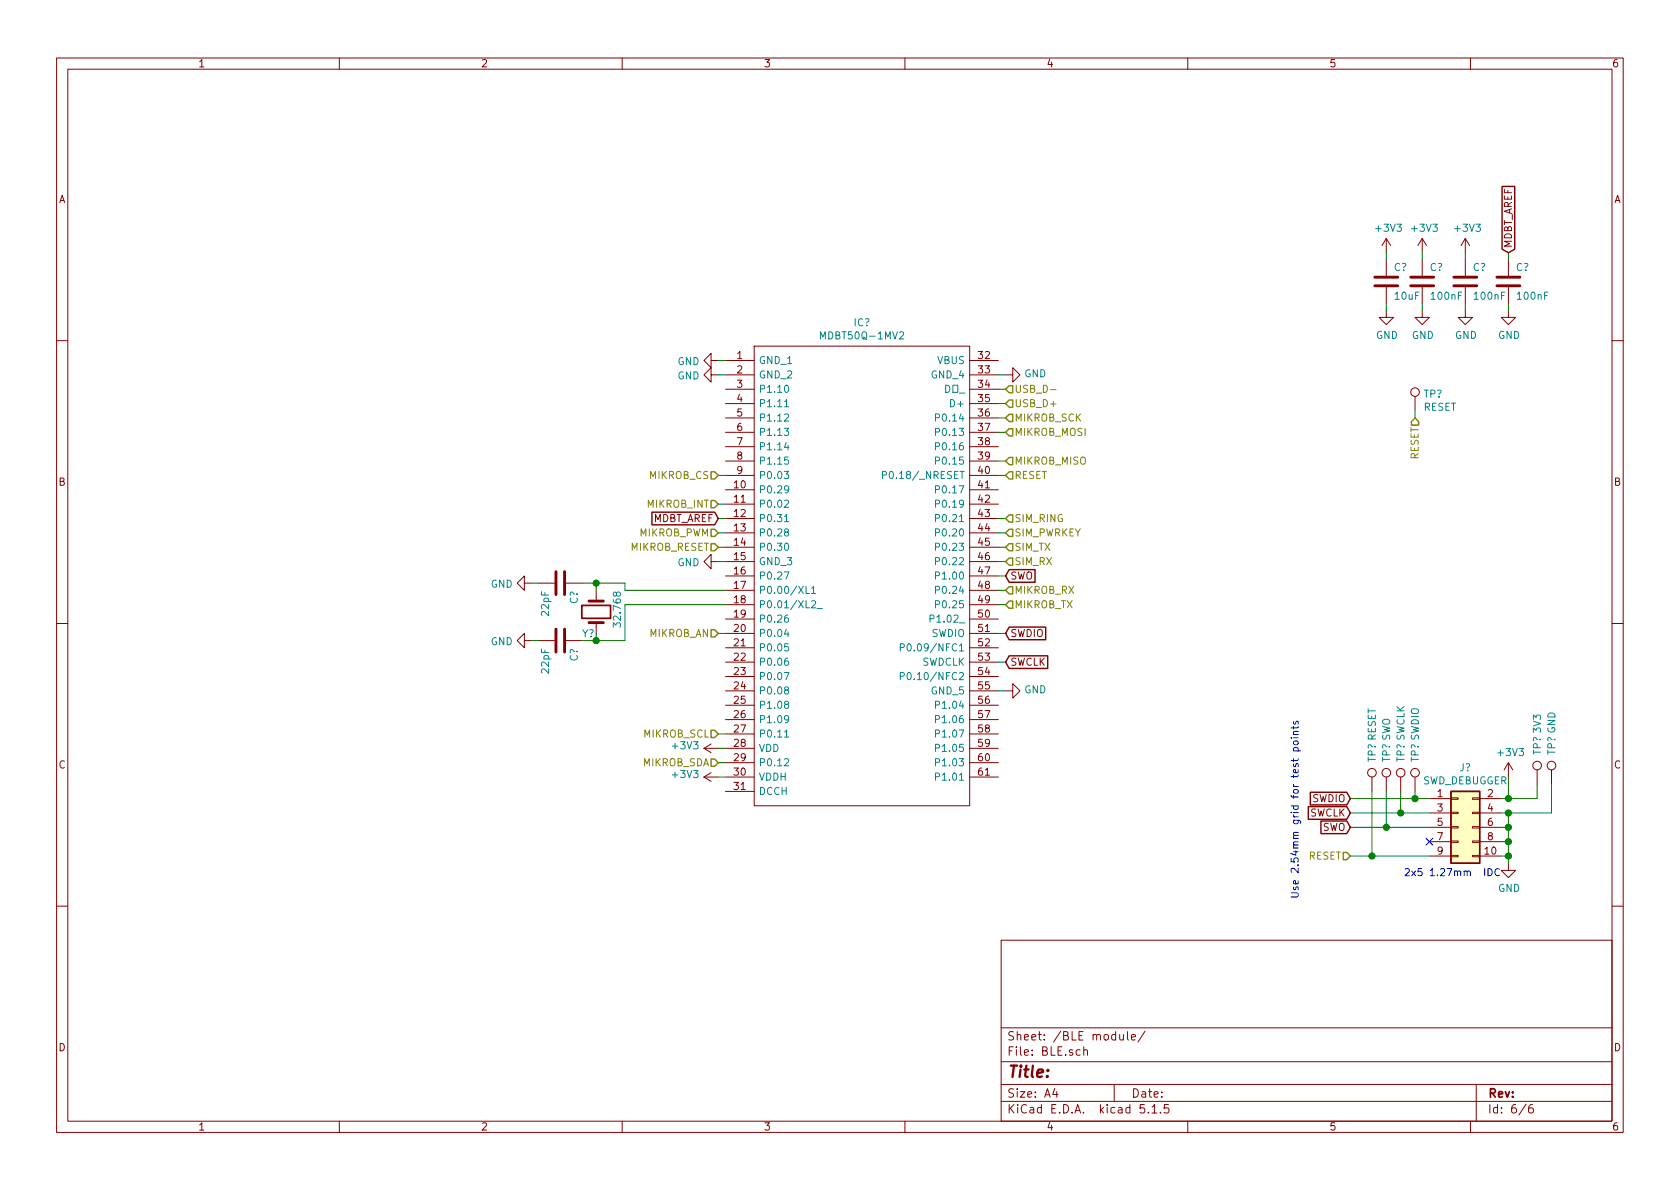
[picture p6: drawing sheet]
EESchema Schematic File Version 4
EELAYER 30 0
EELAYER END
$Descr A4 11693 8268
encoding utf-8
Sheet 6 6
Title ""
Date ""
Rev ""
Comp ""
Comment1 ""
Comment2 ""
Comment3 ""
Comment4 ""
$EndDescr
$Comp
L MDBT50Q-1MV2:MDBT50Q-1MV2 IC?
U 1 1
P 5050 2500
F 0 "IC?" H 6000 2765 50  0000 C CNN
F 1 "MDBT50Q-1MV2" H 6000 2674 50  0000 C CNN
F 2 "MDBT50Q-1MV2:MDBT50Q1MV2" H 6800 2600 50  0001 L CNN
F 3 "https://www.raytac.com/download/index.php?index_id=43" H 6800 2500 50  0001 L CNN
	1    5050 2500
	1    0    0    -1  
$EndComp
$Comp
L power:GND #PWR?
U 1 1
P 5000 2500
F 0 "#PWR?" H 5000 2250 50  0001 C CNN
F 1 "GND" V 5005 2372 50  0000 R CNN
F 2 "" H 5000 2500 50  0001 C CNN
F 3 "" H 5000 2500 50  0001 C CNN
	1    5000 2500
	0    1    1    0   
$EndComp
$Comp
L power:GND #PWR?
U 1 1
P 5000 2600
F 0 "#PWR?" H 5000 2350 50  0001 C CNN
F 1 "GND" V 5005 2472 50  0000 R CNN
F 2 "" H 5000 2600 50  0001 C CNN
F 3 "" H 5000 2600 50  0001 C CNN
	1    5000 2600
	0    1    1    0   
$EndComp
$Comp
L power:GND #PWR?
U 1 1
P 7000 4800
F 0 "#PWR?" H 7000 4550 50  0001 C CNN
F 1 "GND" V 7005 4672 50  0000 R CNN
F 2 "" H 7000 4800 50  0001 C CNN
F 3 "" H 7000 4800 50  0001 C CNN
	1    7000 4800
	0    -1   -1   0   
$EndComp
$Comp
L power:GND #PWR?
U 1 1
P 5000 3900
F 0 "#PWR?" H 5000 3650 50  0001 C CNN
F 1 "GND" V 5005 3772 50  0000 R CNN
F 2 "" H 5000 3900 50  0001 C CNN
F 3 "" H 5000 3900 50  0001 C CNN
	1    5000 3900
	0    1    1    0   
$EndComp
$Comp
L power:GND #PWR?
U 1 1
P 7000 2600
F 0 "#PWR?" H 7000 2350 50  0001 C CNN
F 1 "GND" V 7005 2472 50  0000 R CNN
F 2 "" H 7000 2600 50  0001 C CNN
F 3 "" H 7000 2600 50  0001 C CNN
	1    7000 2600
	0    -1   -1   0   
$EndComp
Wire Wire Line
	5000 2500 5050 2500
Wire Wire Line
	5000 2600 5050 2600
Wire Wire Line
	5000 3900 5050 3900
Wire Wire Line
	7000 4800 6950 4800
Wire Wire Line
	7000 2600 6950 2600
Text HLabel 7000 2700 2    50   Input ~ 0
USB_D-
Text HLabel 7000 2800 2    50   Input ~ 0
USB_D+
Wire Wire Line
	7000 2700 6950 2700
Wire Wire Line
	6950 2800 7000 2800
Text HLabel 5000 5100 0    50   Input ~ 0
MIKROB_SCL
Text HLabel 5000 5300 0    50   Input ~ 0
MIKROB_SDA
Text HLabel 7000 2900 2    50   Input ~ 0
MIKROB_SCK
Text HLabel 7000 3000 2    50   Input ~ 0
MIKROB_MOSI
Text HLabel 7000 3200 2    50   Input ~ 0
MIKROB_MISO
Text HLabel 7000 3300 2    50   Input ~ 0
RESET
Text HLabel 5000 4400 0    50   Input ~ 0
MIKROB_AN
Wire Wire Line
	5000 4400 5050 4400
Wire Wire Line
	5000 5100 5050 5100
Wire Wire Line
	5000 5300 5050 5300
Wire Wire Line
	7000 2900 6950 2900
Wire Wire Line
	6950 3000 7000 3000
Wire Wire Line
	7000 3200 6950 3200
Wire Wire Line
	6950 3300 7000 3300
$Comp
L Device:C C?
U 1 1
P 9650 1950
F 0 "C?" H 9700 2050 50  0000 L CNN
F 1 "10uF" H 9700 1850 50  0000 L CNN
F 2 "Capacitor_SMD:C_0603_1608Metric" H 9688 1800 50  0001 C CNN
F 3 "~" H 9650 1950 50  0001 C CNN
	1    9650 1950
	1    0    0    -1  
$EndComp
$Comp
L Device:C C?
U 1 1
P 9900 1950
F 0 "C?" H 9950 2050 50  0000 L CNN
F 1 "100nF" H 9950 1850 50  0000 L CNN
F 2 "Capacitor_SMD:C_0603_1608Metric" H 9938 1800 50  0001 C CNN
F 3 "~" H 9900 1950 50  0001 C CNN
	1    9900 1950
	1    0    0    -1  
$EndComp
$Comp
L Device:C C?
U 1 1
P 10200 1950
F 0 "C?" H 10250 2050 50  0000 L CNN
F 1 "100nF" H 10250 1850 50  0000 L CNN
F 2 "Capacitor_SMD:C_0603_1608Metric" H 10238 1800 50  0001 C CNN
F 3 "~" H 10200 1950 50  0001 C CNN
	1    10200 1950
	1    0    0    -1  
$EndComp
$Comp
L Device:C C?
U 1 1
P 10500 1950
F 0 "C?" H 10550 2050 50  0000 L CNN
F 1 "100nF" H 10550 1850 50  0000 L CNN
F 2 "Capacitor_SMD:C_0603_1608Metric" H 10538 1800 50  0001 C CNN
F 3 "~" H 10500 1950 50  0001 C CNN
	1    10500 1950
	1    0    0    -1  
$EndComp
$Comp
L power:+3V3 #PWR?
U 1 1
P 9650 1750
F 0 "#PWR?" H 9650 1600 50  0001 C CNN
F 1 "+3V3" H 9665 1923 50  0000 C CNN
F 2 "" H 9650 1750 50  0001 C CNN
F 3 "" H 9650 1750 50  0001 C CNN
	1    9650 1750
	1    0    0    -1  
$EndComp
$Comp
L power:+3V3 #PWR?
U 1 1
P 9900 1750
F 0 "#PWR?" H 9900 1600 50  0001 C CNN
F 1 "+3V3" H 9915 1923 50  0000 C CNN
F 2 "" H 9900 1750 50  0001 C CNN
F 3 "" H 9900 1750 50  0001 C CNN
	1    9900 1750
	1    0    0    -1  
$EndComp
$Comp
L power:+3V3 #PWR?
U 1 1
P 10200 1750
F 0 "#PWR?" H 10200 1600 50  0001 C CNN
F 1 "+3V3" H 10215 1923 50  0000 C CNN
F 2 "" H 10200 1750 50  0001 C CNN
F 3 "" H 10200 1750 50  0001 C CNN
	1    10200 1750
	1    0    0    -1  
$EndComp
Text GLabel 10500 1750 1    50   Input ~ 0
MDBT_AREF
Text GLabel 5000 3600 0    50   Input ~ 0
MDBT_AREF
Wire Wire Line
	5000 3600 5050 3600
$Comp
L power:GND #PWR?
U 1 1
P 9650 2150
F 0 "#PWR?" H 9650 1900 50  0001 C CNN
F 1 "GND" H 9655 1977 50  0000 C CNN
F 2 "" H 9650 2150 50  0001 C CNN
F 3 "" H 9650 2150 50  0001 C CNN
	1    9650 2150
	1    0    0    -1  
$EndComp
$Comp
L power:GND #PWR?
U 1 1
P 9900 2150
F 0 "#PWR?" H 9900 1900 50  0001 C CNN
F 1 "GND" H 9905 1977 50  0000 C CNN
F 2 "" H 9900 2150 50  0001 C CNN
F 3 "" H 9900 2150 50  0001 C CNN
	1    9900 2150
	1    0    0    -1  
$EndComp
$Comp
L power:GND #PWR?
U 1 1
P 10200 2150
F 0 "#PWR?" H 10200 1900 50  0001 C CNN
F 1 "GND" H 10205 1977 50  0000 C CNN
F 2 "" H 10200 2150 50  0001 C CNN
F 3 "" H 10200 2150 50  0001 C CNN
	1    10200 2150
	1    0    0    -1  
$EndComp
$Comp
L power:GND #PWR?
U 1 1
P 10500 2150
F 0 "#PWR?" H 10500 1900 50  0001 C CNN
F 1 "GND" H 10505 1977 50  0000 C CNN
F 2 "" H 10500 2150 50  0001 C CNN
F 3 "" H 10500 2150 50  0001 C CNN
	1    10500 2150
	1    0    0    -1  
$EndComp
Wire Wire Line
	9650 1750 9650 1800
Wire Wire Line
	9650 2100 9650 2150
Wire Wire Line
	9900 1750 9900 1800
Wire Wire Line
	9900 2100 9900 2150
Wire Wire Line
	10200 1750 10200 1800
Wire Wire Line
	10200 2100 10200 2150
Wire Wire Line
	10500 1750 10500 1800
Wire Wire Line
	10500 2100 10500 2150
$Comp
L Connector:TestPoint TP?
U 1 1
P 9850 2850
F 0 "TP?" H 9908 2968 50  0000 L CNN
F 1 "RESET" H 9908 2877 50  0000 L CNN
F 2 "TestPoint:TestPoint_Pad_1.0x1.0mm" H 10050 2850 50  0001 C CNN
F 3 "~" H 10050 2850 50  0001 C CNN
	1    9850 2850
	1    0    0    -1  
$EndComp
Text HLabel 9850 2900 3    50   Input ~ 0
RESET
Wire Wire Line
	9850 2850 9850 2900
$Comp
L Connector_Generic:Conn_02x05_Odd_Even J?
U 1 1
P 10150 5750
F 0 "J?" H 10200 6167 50  0000 C CNN
F 1 "SWD_DEBUGGER" H 10200 6076 50  0000 C CNN
F 2 "" H 10150 5750 50  0001 C CNN
F 3 "~" H 10150 5750 50  0001 C CNN
	1    10150 5750
	1    0    0    -1  
$EndComp
Text GLabel 7000 4400 2    50   Input ~ 0
SWDIO
Text GLabel 7000 4600 2    50   Input ~ 0
SWCLK
Text GLabel 7000 4000 2    50   Input ~ 0
SWO
Text GLabel 9400 5550 0    50   Input ~ 0
SWDIO
Text GLabel 9400 5650 0    50   Input ~ 0
SWCLK
Text GLabel 9400 5750 0    50   Input ~ 0
SWO
NoConn ~ 9950 5850
Text HLabel 9400 5950 0    50   Input ~ 0
RESET
Wire Wire Line
	10450 5650 10500 5650
Wire Wire Line
	10500 5650 10500 5750
Wire Wire Line
	10500 5950 10450 5950
Connection ~ 10500 5950
Wire Wire Line
	10500 5950 10500 6000
Wire Wire Line
	10450 5850 10500 5850
Connection ~ 10500 5850
Wire Wire Line
	10500 5850 10500 5950
Wire Wire Line
	10450 5750 10500 5750
Connection ~ 10500 5750
Wire Wire Line
	10500 5750 10500 5850
$Comp
L power:GND #PWR?
U 1 1
P 10500 6000
F 0 "#PWR?" H 10500 5750 50  0001 C CNN
F 1 "GND" H 10505 5827 50  0000 C CNN
F 2 "" H 10500 6000 50  0001 C CNN
F 3 "" H 10500 6000 50  0001 C CNN
	1    10500 6000
	1    0    0    -1  
$EndComp
$Comp
L power:+3V3 #PWR?
U 1 1
P 10500 5400
F 0 "#PWR?" H 10500 5250 50  0001 C CNN
F 1 "+3V3" H 10515 5573 50  0000 C CNN
F 2 "" H 10500 5400 50  0001 C CNN
F 3 "" H 10500 5400 50  0001 C CNN
	1    10500 5400
	1    0    0    -1  
$EndComp
Wire Wire Line
	10450 5550 10500 5550
Wire Wire Line
	10500 5550 10500 5400
$Comp
L Connector:TestPoint TP?
U 1 1
P 9850 5500
F 0 "TP?" V 9850 5700 50  0000 L CNN
F 1 "SWDIO" V 9850 5850 50  0000 L CNN
F 2 "TestPoint:TestPoint_Pad_1.0x1.0mm" H 10050 5500 50  0001 C CNN
F 3 "~" H 10050 5500 50  0001 C CNN
	1    9850 5500
	1    0    0    -1  
$EndComp
$Comp
L Connector:TestPoint TP?
U 1 1
P 9750 5500
F 0 "TP?" V 9750 5700 50  0000 L CNN
F 1 "SWCLK" V 9750 5850 50  0000 L CNN
F 2 "TestPoint:TestPoint_Pad_1.0x1.0mm" H 9950 5500 50  0001 C CNN
F 3 "~" H 9950 5500 50  0001 C CNN
	1    9750 5500
	1    0    0    -1  
$EndComp
$Comp
L Connector:TestPoint TP?
U 1 1
P 9650 5500
F 0 "TP?" V 9650 5700 50  0000 L CNN
F 1 "SWO" V 9650 5850 50  0000 L CNN
F 2 "TestPoint:TestPoint_Pad_1.0x1.0mm" H 9850 5500 50  0001 C CNN
F 3 "~" H 9850 5500 50  0001 C CNN
	1    9650 5500
	1    0    0    -1  
$EndComp
$Comp
L Connector:TestPoint TP?
U 1 1
P 9550 5500
F 0 "TP?" V 9550 5700 50  0000 L CNN
F 1 "RESET" V 9550 5850 50  0000 L CNN
F 2 "TestPoint:TestPoint_Pad_1.0x1.0mm" H 9750 5500 50  0001 C CNN
F 3 "~" H 9750 5500 50  0001 C CNN
	1    9550 5500
	1    0    0    -1  
$EndComp
Wire Wire Line
	9400 5950 9550 5950
Wire Wire Line
	9400 5750 9650 5750
Wire Wire Line
	9400 5650 9750 5650
Wire Wire Line
	9950 5550 9850 5550
Wire Wire Line
	9850 5500 9850 5550
Connection ~ 9850 5550
Wire Wire Line
	9850 5550 9400 5550
Wire Wire Line
	9750 5500 9750 5650
Connection ~ 9750 5650
Wire Wire Line
	9750 5650 9950 5650
Wire Wire Line
	9650 5500 9650 5750
Connection ~ 9650 5750
Wire Wire Line
	9650 5750 9950 5750
Wire Wire Line
	9550 5500 9550 5950
Connection ~ 9550 5950
Wire Wire Line
	9550 5950 9950 5950
$Comp
L Connector:TestPoint TP?
U 1 1
P 10700 5450
F 0 "TP?" V 10700 5650 50  0000 L CNN
F 1 "3V3" V 10700 5800 50  0000 L CNN
F 2 "TestPoint:TestPoint_Pad_1.0x1.0mm" H 10900 5450 50  0001 C CNN
F 3 "~" H 10900 5450 50  0001 C CNN
	1    10700 5450
	1    0    0    -1  
$EndComp
$Comp
L Connector:TestPoint TP?
U 1 1
P 10800 5450
F 0 "TP?" V 10800 5650 50  0000 L CNN
F 1 "GND" V 10800 5800 50  0000 L CNN
F 2 "TestPoint:TestPoint_Pad_1.0x1.0mm" H 11000 5450 50  0001 C CNN
F 3 "~" H 11000 5450 50  0001 C CNN
	1    10800 5450
	1    0    0    -1  
$EndComp
Wire Wire Line
	10500 5650 10800 5650
Wire Wire Line
	10800 5650 10800 5450
Connection ~ 10500 5650
Wire Wire Line
	10500 5550 10700 5550
Wire Wire Line
	10700 5550 10700 5450
Connection ~ 10500 5550
Text Notes 9050 6250 1    50   ~ 0
Use 2.54mm grid for test points\n
Text Notes 10450 6100 2    50   ~ 0
2x5 1.27mm  IDC
Wire Wire Line
	6950 4000 7000 4000
Wire Wire Line
	6950 4400 7000 4400
Wire Wire Line
	6950 4600 7000 4600
Text HLabel 5000 3800 0    50   Input ~ 0
MIKROB_RESET
Wire Wire Line
	5000 3800 5050 3800
Text HLabel 5000 3700 0    50   Input ~ 0
MIKROB_PWM
Wire Wire Line
	5000 3700 5050 3700
Text HLabel 5000 3500 0    50   Input ~ 0
MIKROB_INT
Wire Wire Line
	5000 3500 5050 3500
Text HLabel 5000 3300 0    50   Input ~ 0
MIKROB_CS
Wire Wire Line
	5000 3300 5050 3300
Text HLabel 7000 4200 2    50   Input ~ 0
MIKROB_TX
Text HLabel 7000 4100 2    50   Input ~ 0
MIKROB_RX
Wire Wire Line
	7000 4100 6950 4100
Wire Wire Line
	6950 4200 7000 4200
$Comp
L power:+3V3 #PWR?
U 1 1
P 5000 5200
F 0 "#PWR?" H 5000 5050 50  0001 C CNN
F 1 "+3V3" V 5015 5328 50  0000 L CNN
F 2 "" H 5000 5200 50  0001 C CNN
F 3 "" H 5000 5200 50  0001 C CNN
	1    5000 5200
	0    -1   -1   0   
$EndComp
$Comp
L power:+3V3 #PWR?
U 1 1
P 5000 5400
F 0 "#PWR?" H 5000 5250 50  0001 C CNN
F 1 "+3V3" V 5015 5528 50  0000 L CNN
F 2 "" H 5000 5400 50  0001 C CNN
F 3 "" H 5000 5400 50  0001 C CNN
	1    5000 5400
	0    -1   -1   0   
$EndComp
Wire Wire Line
	5050 5400 5000 5400
Wire Wire Line
	5000 5200 5050 5200
$Comp
L Device:Crystal Y?
U 1 1
P 4150 4250
F 0 "Y?" V 4300 4150 50  0000 L CNN
F 1 "32.768" H 4000 4400 50  0000 L CNN
F 2 "" H 4150 4250 50  0001 C CNN
F 3 "~" H 4150 4250 50  0001 C CNN
	1    4150 4250
	0    1    1    0   
$EndComp
$Comp
L Device:C C?
U 1 1
P 3900 4050
F 0 "C?" H 3950 4150 50  0000 L CNN
F 1 "22pF" H 3950 3950 50  0000 L CNN
F 2 "Capacitor_SMD:C_0603_1608Metric" H 3938 3900 50  0001 C CNN
F 3 "~" H 3900 4050 50  0001 C CNN
	1    3900 4050
	0    1    1    0   
$EndComp
$Comp
L Device:C C?
U 1 1
P 3900 4450
F 0 "C?" H 3950 4550 50  0000 L CNN
F 1 "22pF" H 3950 4350 50  0000 L CNN
F 2 "Capacitor_SMD:C_0603_1608Metric" H 3938 4300 50  0001 C CNN
F 3 "~" H 3900 4450 50  0001 C CNN
	1    3900 4450
	0    1    1    0   
$EndComp
Wire Wire Line
	5050 4100 4350 4100
Wire Wire Line
	4350 4100 4350 4050
Wire Wire Line
	4350 4050 4150 4050
Wire Wire Line
	4150 4100 4150 4050
Connection ~ 4150 4050
Wire Wire Line
	4150 4050 4050 4050
Wire Wire Line
	4050 4450 4150 4450
Wire Wire Line
	4350 4450 4350 4200
Wire Wire Line
	4350 4200 5050 4200
Wire Wire Line
	4150 4400 4150 4450
Connection ~ 4150 4450
Wire Wire Line
	4150 4450 4350 4450
Wire Wire Line
	3750 4050 3700 4050
Wire Wire Line
	3750 4450 3700 4450
$Comp
L power:GND #PWR?
U 1 1
P 3700 4050
F 0 "#PWR?" H 3700 3800 50  0001 C CNN
F 1 "GND" V 3705 3922 50  0000 R CNN
F 2 "" H 3700 4050 50  0001 C CNN
F 3 "" H 3700 4050 50  0001 C CNN
	1    3700 4050
	0    1    1    0   
$EndComp
$Comp
L power:GND #PWR?
U 1 1
P 3700 4450
F 0 "#PWR?" H 3700 4200 50  0001 C CNN
F 1 "GND" V 3705 4322 50  0000 R CNN
F 2 "" H 3700 4450 50  0001 C CNN
F 3 "" H 3700 4450 50  0001 C CNN
	1    3700 4450
	0    1    1    0   
$EndComp
Text HLabel 7000 3900 2    50   Input ~ 0
SIM_RX
Text HLabel 7000 3800 2    50   Input ~ 0
SIM_TX
Wire Wire Line
	7000 3800 6950 3800
Wire Wire Line
	6950 3900 7000 3900
Text HLabel 7000 3700 2    50   Input ~ 0
SIM_PWRKEY
Wire Wire Line
	6950 3700 7000 3700
Text HLabel 7000 3600 2    50   Input ~ 0
SIM_RING
Wire Wire Line
	6950 3600 7000 3600
$EndSCHEMATC
